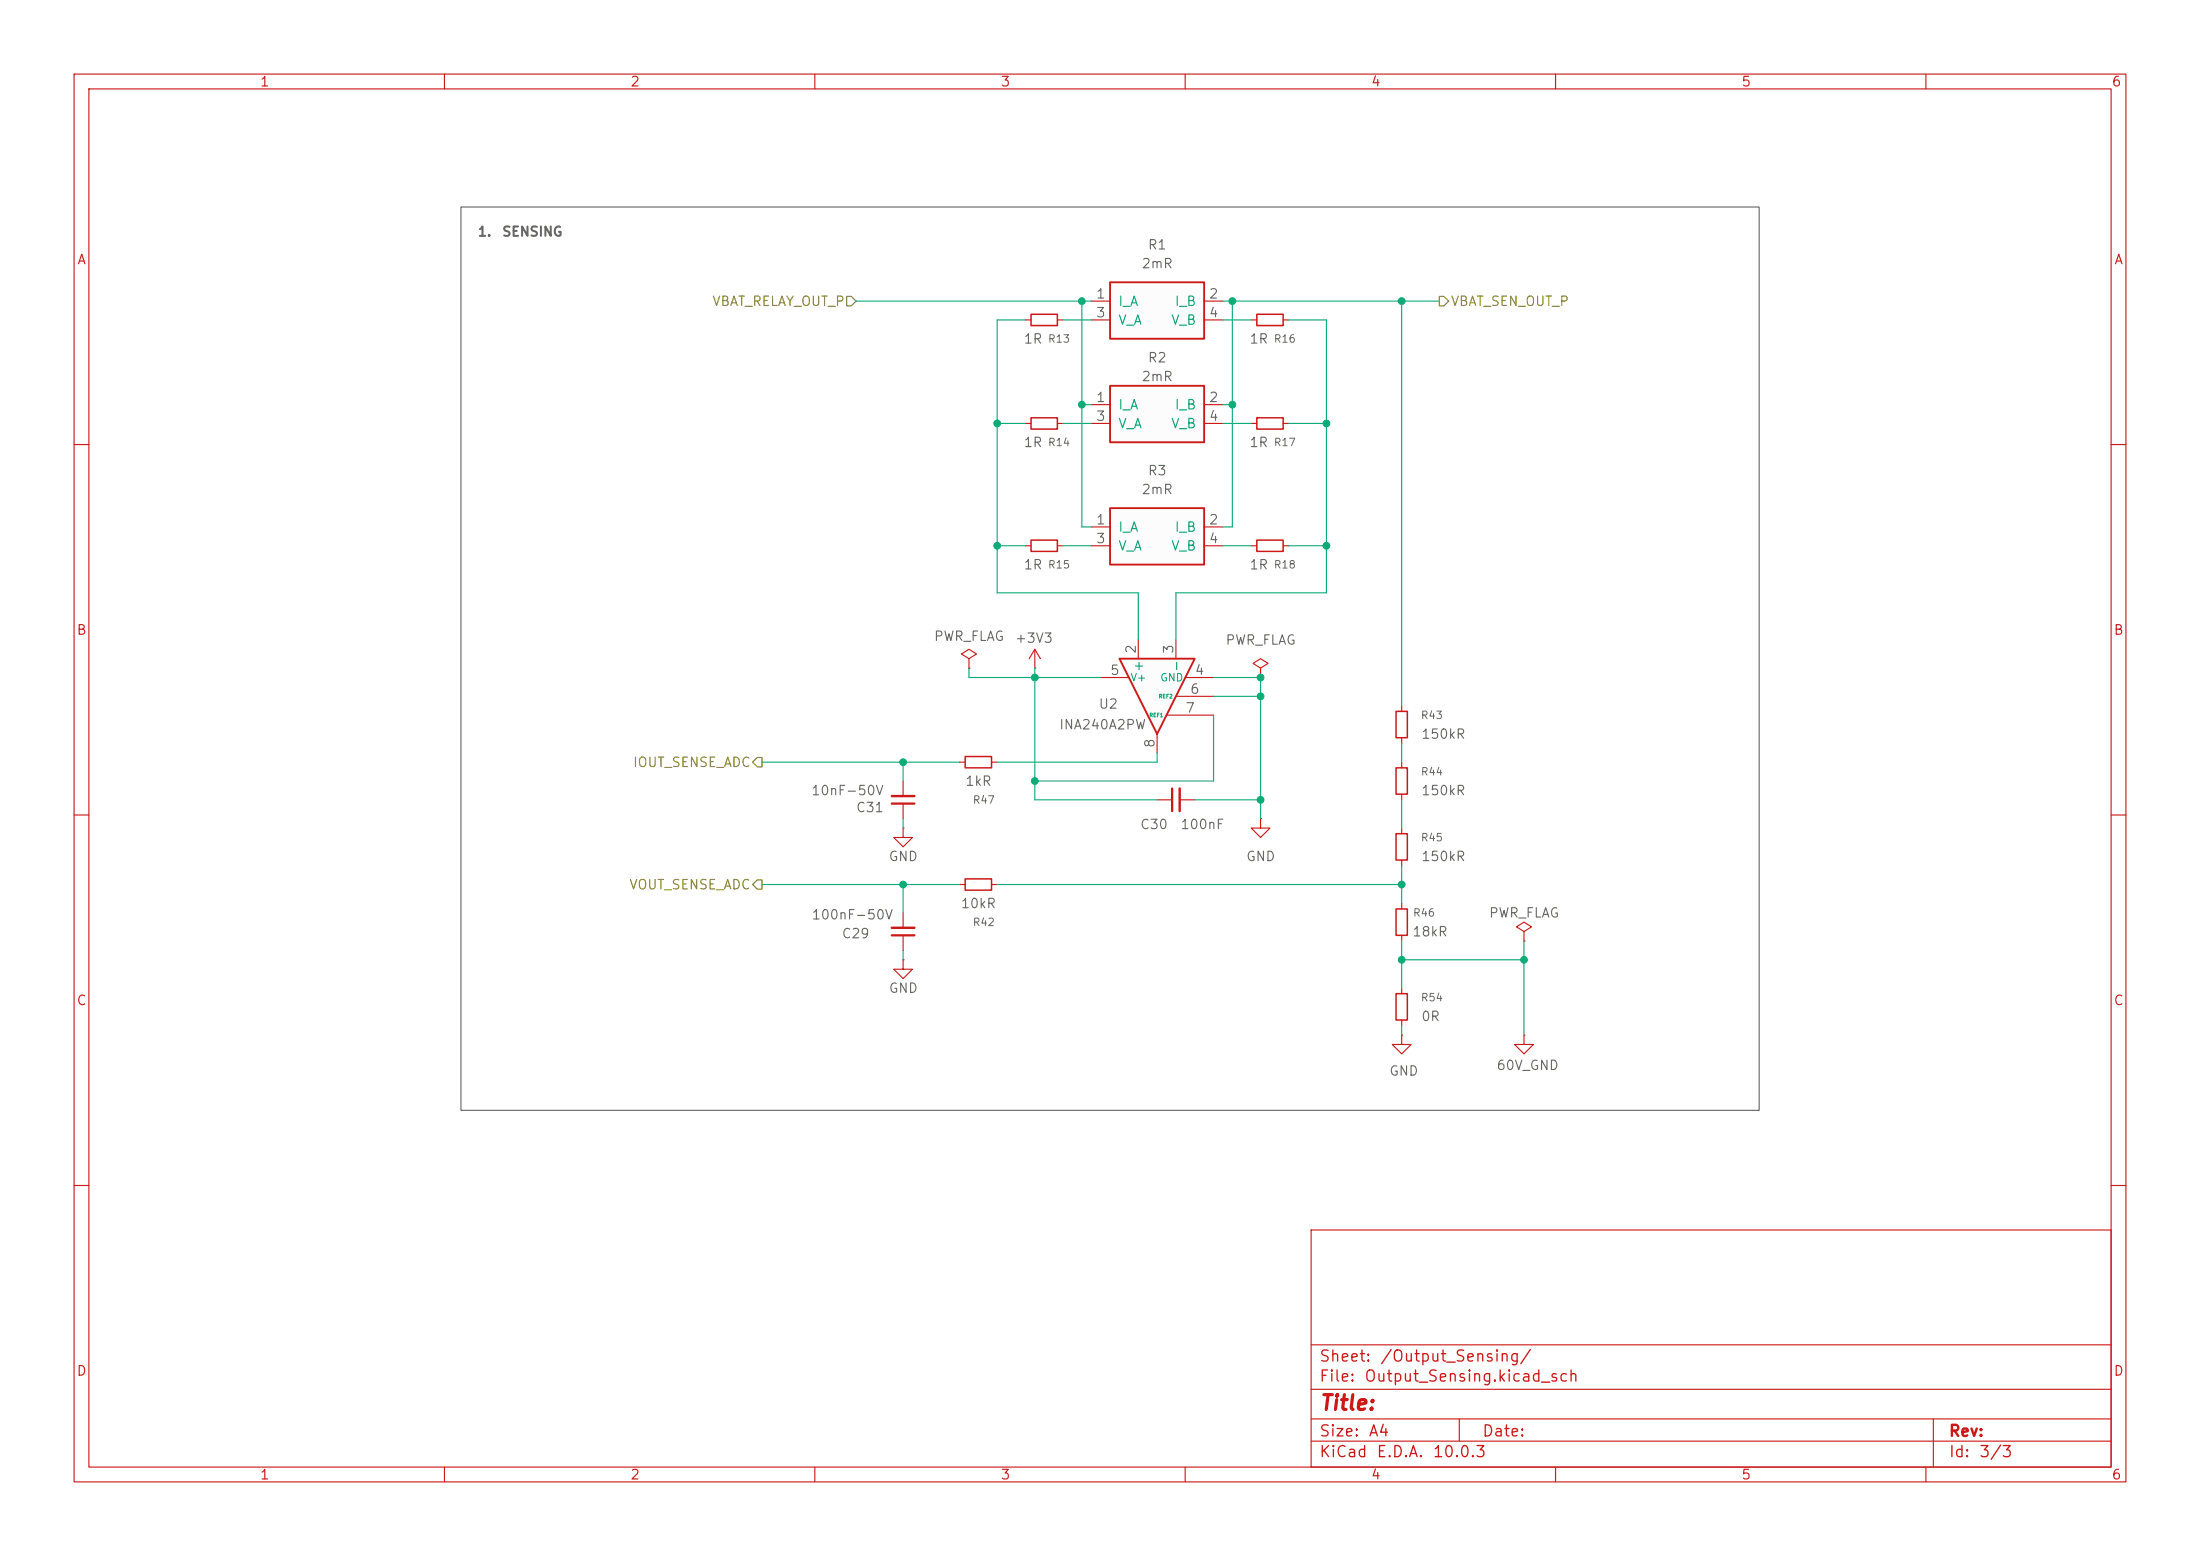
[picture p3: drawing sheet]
<svg xmlns="http://www.w3.org/2000/svg" width="297mm" height="210mm" viewBox="0 0 297 210" stroke-linecap="round" stroke-linejoin="round" font-family="sans-serif">
<g fill="none" stroke="#cc1918" stroke-width=".15">
<path d="M10 10h277v190h-277zM12 12h273v186h-273zM60 10v2M110 10v2M160 10v2M210 10v2M260 10v2M10 60h2M168.9 73.7h.8M173.2 73.7h.8M285 60h2M130.8 88.9l1-.6-1-.7-1 .7 1 .6v1.3"/>
<path d="M130.8 90.2h.1M139.7 90.2h.1M139.7 87.6l-.8 1.3M139.7 87.6l.8 1.3M139.7 87.6v2.6M170.2 90.2l1-.7-1-.6-1 .6 1 .7v1.2M170.2 91.4h.1M189.2 95.3v.7M189.2 99.6v.7M10 110h2M121.9 111.8v1.2h1.3l-1.3 1.3-1.3-1.3h1.3M121.9 111.8h.1"/>
<path d="M121.9 105.4v2M121.9 108.5v2M129.5 102.9h.8M129.5 119.4h.8M133.9 102.9h.7M133.9 119.4h.7M156.2 108h2M159.3 108h2M170.2 110.5v1.3h1.2l-1.2 1.2-1.3-1.2h1.3M170.2 110.5h.1M189.2 102.9v.7M189.2 107.2v.8"/>
<path d="M189.2 111.8v.7M189.2 116.1v.7M285 110h2M121.9 123.2v2M121.9 126.2v2.1M189.2 121.9v.8M189.2 126.2v.8M189.2 133.4v.7M189.2 137.7v.7M205.7 125.7l1.1-.6-1.1-.6-1 .6 1 .6v1.3M205.7 127h.1M205.7 139.7v1.3h1.3l-1.3 1.2-1.2-1.2h1.2"/>
<path d="M205.7 139.7h.1M10 160h2M177 166h108v32h-108zM285 160h2M60 198v2M110 198v2M160 198v2M177 194.5h108M177 191.5h108M177 187.5h108M177 181.5h108M197 191.5v3"/>
<path d="M210 198v2M260 198v2M261 191.5v6.5"/>
</g>
<path d="M169.7 72.9h3.5v1.5h-3.5zM188.5 96h1.5v3.6h-1.5zM130.3 102.1h3.6v1.5h-3.6zM130.3 118.6h3.6v1.5h-3.6zM188.5 112.5h1.5v3.6h-1.5zM188.5 103.6h1.5v3.6h-1.5zM188.5 134.1h1.5v3.6h-1.5zM188.5 122.7h1.5v3.5h-1.5z" fill="none" stroke="#cc1918" stroke-width=".2"/>
<path d="M120.4 108.5h3M158.2 106.4v3.1M120.4 126.2h3" fill="none" stroke="#cc1918" stroke-width=".3"/>
<path d="M120.4 107.4h3M159.3 106.4v3.1M120.4 125.2h3" fill="none" stroke="#cc1918" stroke-width=".33"/>
<path d="M149.9 52.1h12.7v7.6h-12.7z" fill="#fcfcfc"/>
<path d="M149.9 52.1h12.7v7.6h-12.7z" fill="none" stroke="#cc1918" stroke-width=".25"/>
<path d="M147.3 54.6h2.6M147.3 57.2h2.6M162.6 54.6h2.5M162.6 57.2h2.5M168.9 57.2h.8M168.9 43.2h.8M173.2 57.2h.8M173.2 43.2h.8" fill="none" stroke="#cc1918" stroke-width=".15"/>
<path d="M169.7 42.4h3.5v1.5h-3.5zM169.7 56.4h3.5v1.5h-3.5z" fill="none" stroke="#cc1918" stroke-width=".2"/>
<path d="M149.9 68.6h12.7v7.6h-12.7z" fill="#fcfcfc"/>
<path d="M149.9 68.6h12.7v7.6h-12.7z" fill="none" stroke="#cc1918" stroke-width=".25"/>
<g fill="none" stroke="#cc1918" stroke-width=".15">
<path d="M138.4 43.2h.8M138.4 57.2h.8M142.7 43.2h.8M142.7 57.2h.8M138.4 73.7h.8M142.7 73.7h.8M147.3 71.1h2.6M147.3 73.7h2.6M162.6 71.1h2.5M162.6 73.7h2.5M121.9 129.5v1.3h1.3l-1.3 1.3-1.3-1.3h1.3M121.9 129.5h.1"/>
<path d="M189.2 139.7v1.3h1.3l-1.3 1.2-1.2-1.2h1.2M189.2 139.7h.1"/>
</g>
<path d="M139.2 42.4h3.5v1.5h-3.5zM139.2 56.4h3.5v1.5h-3.5zM139.2 72.9h3.5v1.5h-3.5z" fill="none" stroke="#cc1918" stroke-width=".2"/>
<path d="M149.9 38.1h12.7v7.6h-12.7z" fill="#fcfcfc"/>
<path d="M149.9 38.1h12.7v7.6h-12.7z" fill="none" stroke="#cc1918" stroke-width=".25"/>
<path d="M147.3 40.6h2.6M147.3 43.2h2.6M162.6 40.6h2.5M162.6 43.2h2.5" fill="none" stroke="#cc1918" stroke-width=".15"/>
<path d="M151.1 88.9h10.2l-5.1 10.2z" fill="#fcfcfc"/>
<path d="M151.1 88.9h10.2l-5.1 10.2z" fill="none" stroke="#cc1918" stroke-width=".25"/>
<path d="M148.6 91.4h3.8M153.7 86.4v2.5M156.2 99.1v2.5M157.5 96.5h6.3M158.7 86.4v2.5M158.7 94h5.1M160 91.4h3.8" fill="none" stroke="#cc1918" stroke-width=".15"/>
<path d="M114.3 40h.6l.7 .6-.7 .7h-.6zM194.3 40h.6l.7 .6-.7 .7h-.6zM102.2 102.2h.7v1.3h-.7l-.6-.6z" fill="none" stroke="#848400" stroke-width=".15"/>
<path d="M102.2 118.7h.7v1.3h-.7l-.6-.6z" fill="none" stroke="#848400" stroke-width=".16"/>
<g fill="none" stroke="#0dab76" stroke-width=".15">
<path d="M115.6 40.6h31.7M134.6 57.2h3.8M138.4 43.2h-3.8v36.8h19.1v6.4M143.5 43.2h3.8M143.5 57.2h3.8M146 40.6v30.5h1.3M146 54.6h1.3M165.1 40.6h29.2M165.1 43.2h3.8M165.1 57.2h3.8M165.1 54.6h1.3M166.4 40.6v30.5h-1.3"/>
<path d="M174 43.2h5.1v36.8h-20.4v6.4M174 57.2h5.1M189.2 40.6v54.7M134.6 73.7h3.8M143.5 73.7h3.8M165.1 73.7h3.8M174 73.7h5.1M130.8 90.2v1.2h17.8M139.7 90.2v17.8h16.5M163.8 91.4h6.4v19.1M163.8 96.5v8.9h-24.1M163.8 94h6.4"/>
<path d="M102.9 102.9h26.6M102.9 119.4h26.6M121.9 102.9v2.5M121.9 110.5v1.3M121.9 119.4v3.8M134.6 119.4h54.6M156.2 101.6v1.3h-21.6M161.3 108h8.9M189.2 100.3v2.6M189.2 108v3.8M189.2 116.8v5.1M121.9 128.3v1.2"/>
<path d="M189.2 127v6.4M189.2 138.4v1.3M189.2 129.5h16.5M205.7 127v12.7"/>
</g>
<path d="M62.2 27.9h175.3v122h-175.3z" fill="none" stroke="#666" stroke-width=".15"/>
<g fill="#0dab76" stroke="#0dab76" stroke-width=".14">
<circle cx="170.2" cy="108" r=".46"/>
<circle cx="189.2" cy="129.5" r=".46"/>
<circle cx="189.2" cy="119.4" r=".46"/>
<circle cx="139.7" cy="105.4" r=".46"/>
<circle cx="121.9" cy="102.9" r=".46"/>
<circle cx="139.7" cy="91.4" r=".46"/>
<circle cx="121.9" cy="119.4" r=".46"/>
<circle cx="179.1" cy="73.7" r=".46"/>
<circle cx="189.2" cy="40.6" r=".46"/>
<circle cx="166.4" cy="40.6" r=".46"/>
<circle cx="179.1" cy="57.2" r=".46"/>
<circle cx="134.6" cy="73.7" r=".46"/>
<circle cx="146" cy="40.6" r=".46"/>
<circle cx="146" cy="54.6" r=".46"/>
<circle cx="134.6" cy="57.2" r=".46"/>
<circle cx="166.4" cy="54.6" r=".46"/>
<circle cx="170.2" cy="94" r=".46"/>
<circle cx="170.2" cy="91.4" r=".46"/>
<circle cx="205.7" cy="129.5" r=".46"/>
</g>
<text font-size="2" fill="#cc1918" x="178" y="190.8">Title:</text>
<g font-size="1.5" fill="#cc1918">
<text x="178" y="184.2">Sheet:</text>
<text x="186.2" y="184.2">/Output_Sensing/</text>
<text x="178" y="186.9">File:</text>
<text x="184.1" y="186.9">Output_Sensing.kicad_sch</text>
<text x="178" y="197.1">KiCad</text>
<text x="178" y="194.3">Size:</text>
<text x="184.7" y="194.3">A4</text>
<text x="185.7" y="197.1">E.D.A.</text>
<text x="193.3" y="197.1">10.0.3</text>
<text x="200" y="194.3">Date:</text>
<text x="263" y="194.3">Rev:</text>
<text x="263" y="197.1">Id:</text>
<text x="267.1" y="197.1">3/3</text>
</g>
<g font-size="1.3" fill="#cc1918">
<text x="35" y="12">1</text>
<text x="85" y="12">2</text>
<text x="135" y="12">3</text>
<text x="185" y="12">4</text>
<text x="235" y="12">5</text>
<text x="285" y="12">6</text>
<text x="10.3" y="36">A</text>
<text x="285.3" y="36">A</text>
<text x="10.3" y="86">B</text>
<text x="285.3" y="86">B</text>
<text x="10.3" y="136">C</text>
<text x="285.3" y="136">C</text>
<text x="10.3" y="186">D</text>
<text x="285.3" y="186">D</text>
<text x="35" y="200">1</text>
<text x="85" y="200">2</text>
<text x="135" y="200">3</text>
<text x="185" y="200">4</text>
<text x="235" y="200">5</text>
<text x="285" y="200">6</text>
</g>
<g font-size="1.3" fill="#666">
<text x="64.4" y="32.2">1.</text>
<text x="67.7" y="32.2">SENSING</text>
<text x="154.9" y="34">R1</text>
<text x="147.9" y="40.6">1</text>
<text x="154" y="36.5">2mR</text>
<text x="163.1" y="40.6">2</text>
<text x="138.1" y="46.7">1R</text>
<text x="147.9" y="43.2">3</text>
<text x="163.1" y="43.2">4</text>
<text x="168.6" y="46.7">1R</text>
<text x="154" y="51.8">2mR</text>
<text x="154.9" y="49.2">R2</text>
<text x="147.9" y="54.6">1</text>
<text x="147.9" y="57.1">3</text>
<text x="163.1" y="54.6">2</text>
<text x="163.1" y="57.1">4</text>
<text x="138.1" y="60.7">1R</text>
<text x="154.9" y="64.5">R3</text>
<text x="168.6" y="60.7">1R</text>
<text x="147.9" y="71.1">1</text>
<text x="154" y="67">2mR</text>
<text x="163.1" y="71.1">2</text>
<text x="138.1" y="77.2">1R</text>
<text x="147.9" y="73.6">3</text>
<text x="163.1" y="73.6">4</text>
<text x="168.6" y="77.2">1R</text>
<text x="126" y="86.8">PWR_FLAG</text>
<text x="136.9" y="87.1">+3V3</text>
<text x="153.6" y="88.3" transform="rotate(-90 153.6 88.3)">2</text>
<text x="158.7" y="88.3" transform="rotate(-90 158.7 88.3)">3</text>
<text x="165.4" y="87.3">PWR_FLAG</text>
<text x="148.2" y="96">U2</text>
<text x="149.8" y="91.4">5</text>
<text x="160.6" y="94">6</text>
<text x="161.2" y="91.4">4</text>
<text x="142.9" y="98.8">INA240A2PW</text>
<text x="156.2" y="101" transform="rotate(-90 156.2 101)">8</text>
<text x="159.9" y="96.5">7</text>
<text x="191.8" y="100">150kR</text>
<text x="109.4" y="107.7">10nF-50V</text>
<text x="130.2" y="106.4">1kR</text>
<text x="191.8" y="107.7">150kR</text>
<text x="115.5" y="109.9">C31</text>
<text x="153.8" y="112.2">C30</text>
<text x="159.3" y="112.2">100nF</text>
<text x="119.9" y="116.5">GND</text>
<text x="168.1" y="116.5">GND</text>
<text x="191.8" y="116.5">150kR</text>
<text x="109.5" y="124.4">100nF-50V</text>
<text x="129.6" y="122.9">10kR</text>
<text x="200.9" y="124.2">PWR_FLAG</text>
<text x="113.5" y="127">C29</text>
<text x="190.6" y="126.7">18kR</text>
<text x="119.9" y="134.3">GND</text>
<text x="191.8" y="138.1">0R</text>
<text x="187.5" y="145.5">GND</text>
<text x="201.9" y="144.7">60V_GND</text>
</g>
<g font-size="1.3" fill="#848400">
<text x="96.1" y="41.6">VBAT_RELAY_OUT_P</text>
<text x="195.8" y="41.6">VBAT_SEN_OUT_P</text>
<text x="85.4" y="103.8">IOUT_SENSE_ADC</text>
<text x="84.9" y="120.4">VOUT_SENSE_ADC</text>
</g>
<g font-size="1.3" fill="#008484">
<text x="150.9" y="41.6">I_A</text>
<text x="158.5" y="41.6">I_B</text>
<text x="150.9" y="44.2">V_A</text>
<text x="158" y="44.2">V_B</text>
<text x="150.9" y="55.6">I_A</text>
<text x="150.9" y="58.1">V_A</text>
<text x="158" y="58.1">V_B</text>
<text x="158.5" y="55.6">I_B</text>
<text x="150.9" y="72.1">I_A</text>
<text x="150.9" y="74.6">V_A</text>
<text x="158" y="74.6">V_B</text>
<text x="158.5" y="72.1">I_B</text>
<text x="154.6" y="90.8" transform="rotate(-90 154.6 90.8)">+</text>
<text x="159.7" y="90.8" transform="rotate(-90 159.7 90.8)">-</text>
</g>
<g font-size="1" fill="#666">
<text x="141.4" y="46.5">R13</text>
<text x="171.9" y="46.5">R16</text>
<text x="141.4" y="60.5">R14</text>
<text x="171.9" y="60.5">R17</text>
<text x="141.4" y="77">R15</text>
<text x="171.9" y="77">R18</text>
<text x="191.7" y="97.3">R43</text>
<text x="191.7" y="104.9">R44</text>
<text x="131.2" y="108.7">R47</text>
<text x="191.7" y="113.8">R45</text>
<text x="131.2" y="125.2">R42</text>
<text x="190.7" y="124">R46</text>
<text x="191.7" y="135.4">R54</text>
</g>
<g font-size="1" fill="#008484">
<text x="152.5" y="92.2">V+</text>
<text x="156.5" y="92.2">GND</text>
</g>
<g font-size=".5" fill="#008484">
<text x="156.4" y="94.4">REF2</text>
<text x="155.1" y="96.9">REF1</text>
</g>
</svg>
